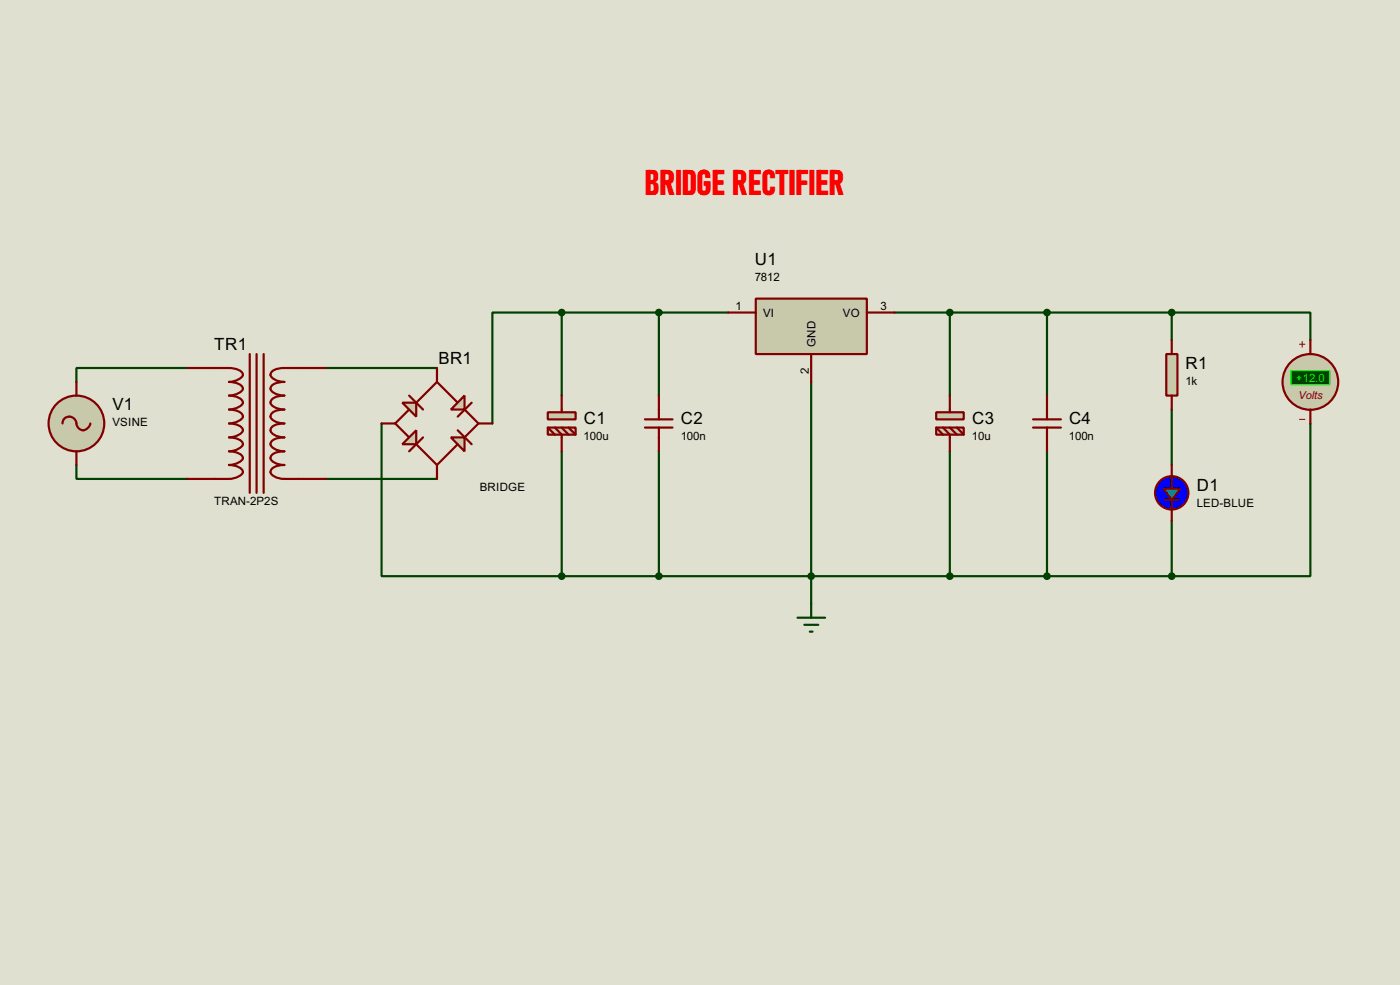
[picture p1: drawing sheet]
<svg xmlns="http://www.w3.org/2000/svg" width="256mm" height="180mm" viewBox="0 0 256 180" stroke-linecap="round" stroke-linejoin="round" font-family="sans-serif">
<path d="M0 0h256.5v180.3h-256.5z" fill="#e0e0d0"/>
<g fill="none" stroke="#004000" stroke-width=".4">
<path d="M102.9 57.2h-12.7v20.3M102.9 57.2h30.5M102.9 57.2v15.2M120.7 57.2v15.2M163.9 57.2h50.8M174 57.2v15.2M191.8 57.2v15.2M214.7 57.2h25.4v5.1M214.7 57.2v5.1M34.3 67.4h-20.3v2.5M59.7 67.4h20.4M69.9 77.5v28h33"/>
<path d="M148.6 69.9v40.6M214.7 75v10.1M240.1 77.5v28h-25.4M14 85.1v2.6h20.3M59.7 87.7h20.4M102.9 82.6v22.9M120.7 82.6v22.9M174 82.6v22.9M191.8 82.6v22.9M214.7 95.3v10.2M102.9 105.5h111.8"/>
</g>
<circle cx="14" cy="77.5" r="5.1" fill="#c8c8aa" stroke="#800000" stroke-width=".4"/>
<path d="M11.5 77.5a1.32 1.32 0 0 1 1.4-1.2 1.32 1.32 0 0 1 1.2 1.5 1.27 1.27 0 0 0 1.3 .9 1.27 1.27 0 0 0 1.2-1.2M14 69.9v2.5M34.3 67.4h7.7a3.3 3.3 0 0 1 2.4 .8 .89 .89 0 0 1-.7 1.2l-1.1 .4-.6 .1a3.3 3.3 0 0 1 2.4 .9l.1 .4a2.75 2.75 0 0 1-2.5 1.2 2.37 2.37 0 0 1 2.5 1.3 2.75 2.75 0 0 1-2.5 1.3 3.2 3.2 0 0 1 2.4 .9l.1 .4a2.75 2.75 0 0 1-2.5 1.2 3.3 3.3 0 0 1 2.4 .9 .9 .9 0 0 1-.7 1.2l-1.1 .4-.6 .1a3.3 3.3 0 0 1 2.4 .8 .89 .89 0 0 1-.7 1.2l-1.1 .4-.6 .1a3.3 3.3 0 0 1 2.4 .9l.1 .4a2.75 2.75 0 0 1-2.5 1.2 2.37 2.37 0 0 1 2.5 1.3 2.75 2.75 0 0 1-2.5 1.3h-7.7M45.8 64.8v25.4M47 64.8v25.4M48.3 64.8v25.4M59.7 67.4h-7.6a2.96 2.96 0 0 0-2.5 .8 .91 .91 0 0 0 .7 1.2l1.1 .4 .7 .1a2.96 2.96 0 0 0-2.5 .9 .88 .88 0 0 0 .7 1.2l1.1 .3 .7 .1a2.92 2.92 0 0 0-2.5 .9 .88 .88 0 0 0 .7 1.2l1.1 .4 .7 .1a2.89 2.89 0 0 0-2.5 .9 .89 .89 0 0 0 .7 1.2l1.1 .3 .7 .1a2.96 2.96 0 0 0-2.5 .9 .92 .92 0 0 0 .7 1.2l1.1 .4 .7 .1a2.96 2.96 0 0 0-2.5 .8 .91 .91 0 0 0 .7 1.2l1.1 .4 .7 .1a2.96 2.96 0 0 0-2.5 .9 .88 .88 0 0 0 .7 1.2l1.1 .3 .7 .1a2.92 2.92 0 0 0-2.5 .9 .88 .88 0 0 0 .7 1.2l1.1 .4 .7 .1h7.6M14 82.6v2.5" fill="none" stroke="#800000" stroke-width=".4"/>
<g fill="#c8c8aa" stroke="#800000" stroke-width=".4">
<path d="M100.4 75.5h5.1v1.3h-5.1z"/>
<path d="M100.4 78.3h5.1v1.3h-5.1z"/>
</g>
<path d="M100.4 78.3l1.3 1.3M101.7 78.3l1.2 1.3v3M102.9 72.4v3.1M102.9 78.3l1.3 1.3M104.2 78.3l1.3 1.3M118.2 78.3h5M118.2 76.8h5M120.7 72.4v4.4M120.7 78.3v4.3" fill="none" stroke="#800000" stroke-width=".4"/>
<path d="M138.5 54.7h20.3v10.1h-20.3z" fill="#c8c8aa" stroke="#800000" stroke-width=".4"/>
<path d="M133.4 57.2h5.1M158.8 57.2h5.1M148.6 64.8v5.1" fill="none" stroke="#800000" stroke-width=".4"/>
<g fill="#c8c8aa" stroke="#800000" stroke-width=".4">
<path d="M171.5 75.5h5.1v1.3h-5.1z"/>
<path d="M171.5 78.3h5.1v1.3h-5.1z"/>
</g>
<path d="M171.5 78.3l1.3 1.3M172.8 78.3l1.2 1.3v3M174 72.4v3.1M174 78.3l1.3 1.3M175.3 78.3l1.3 1.3M189.3 78.3h5.1M189.3 76.8h5.1M191.8 72.4v4.4M191.8 78.3v4.3" fill="none" stroke="#800000" stroke-width=".4"/>
<circle cx="214.6" cy="90.2" r="3.1" fill="#00f" stroke="#800000" stroke-width=".4"/>
<path d="M213.4 91.5h2.6M214.7 87.2v2.3M214.7 91.5v1.8" fill="none" stroke="#800000" stroke-width=".4"/>
<path d="M213.2 89.5h3l-1.5 2z" fill="#158aff" stroke="#800000" stroke-width=".4"/>
<path d="M214.7 85.1v2.6M214.7 92.8v2.5" fill="none" stroke="#800000" stroke-width=".4"/>
<path d="M213.7 64.8h2v7.6h-2z" fill="#c8c8aa" stroke="#800000" stroke-width=".4"/>
<path d="M214.7 62.3v2.5M214.7 72.4v2.6" fill="none" stroke="#800000" stroke-width=".4"/>
<circle cx="240" cy="69.9" r="5.1" fill="#c8c8aa" stroke="#800000" stroke-width=".4"/>
<path d="M238.1 63h1M238.1 76.8h1M238.6 62.5v1.1" fill="none" stroke="#800000" stroke-width=".18"/>
<path d="M236.5 67.9h7.1v2.5h-7.1z" fill="#004000" stroke="#0f0" stroke-width=".2"/>
<path d="M240.1 62.3v2.5M240.1 75v2.5" fill="none" stroke="#800000" stroke-width=".4"/>
<path d="M146.1 113.1h5.1M147.4 114.4h2.5M148.4 115.6h.5M148.6 110.5v2.6" fill="none" stroke="#004000" stroke-width=".4"/>
<path d="M82.6 80.1h2.5v2.5z" fill="#c8c8aa" stroke="#800000" stroke-width=".4"/>
<path d="M75 72.4l2.5 2.6M75 75l-2.6 2.5 2.6 2.6M76.3 73.7l3.8-3.8 3.8 3.8M83.9 78.8l2.5 2.5M85.1 75l2.6 2.5-2.6 2.6M86.4 73.7l-2.5 2.6M76.3 81.3l3.8 3.8 3.8-3.8M77.5 80.1l-2.5 2.5" fill="none" stroke="#800000" stroke-width=".4"/>
<g fill="#c8c8aa" stroke="#800000" stroke-width=".4">
<path d="M85.1 72.4v2.6h-2.5z"/>
<path d="M73.7 73.7h2.6v2.6z"/>
<path d="M73.7 81.3l2.6-2.5v2.5z"/>
</g>
<path d="M69.9 77.5h2.5M80.1 67.4v2.5M87.7 77.5h2.5M80.1 85.1v2.6" fill="none" stroke="#800000" stroke-width=".4"/>
<g fill="#004000" stroke="#004000" stroke-width=".4">
<circle cx="214.6" cy="105.5" r=".5"/>
<circle cx="148.6" cy="105.5" r=".5"/>
<circle cx="120.7" cy="57.2" r=".5"/>
<circle cx="102.9" cy="57.2" r=".5"/>
<circle cx="102.9" cy="105.5" r=".5"/>
<circle cx="120.7" cy="105.5" r=".5"/>
<circle cx="174" cy="105.5" r=".5"/>
<circle cx="174" cy="57.2" r=".5"/>
<circle cx="214.6" cy="57.2" r=".5"/>
<circle cx="191.8" cy="105.5" r=".5"/>
<circle cx="191.8" cy="57.2" r=".5"/>
</g>
<text font-size="7.8" fill="#f00" x="118.1" y="35.8">BRIDGE RECTIFIER</text>
<g font-size="3.5">
<text x="138.3" y="48.5">U1</text>
<text x="39.3" y="64">TR1</text>
<text x="80.3" y="66.6">BR1</text>
<text x="217.2" y="67.5">R1</text>
<text x="20.6" y="75.1">V1</text>
<text x="107" y="77.6">C1</text>
<text x="124.8" y="77.6">C2</text>
<text x="178.1" y="77.6">C3</text>
<text x="195.9" y="77.6">C4</text>
<text x="219.3" y="89.9">D1</text>
</g>
<g font-size="2.4">
<text x="138.3" y="51.4">7812</text>
<text x="134.8" y="56.8">1</text>
<text x="139.8" y="58">VI</text>
<text x="154.4" y="58">VO</text>
<text x="161.3" y="56.8">3</text>
<text x="149.4" y="63.5" transform="rotate(-90 149.4 63.5)">GND</text>
<text x="148.2" y="68.5" transform="rotate(-90 148.2 68.5)">2</text>
<text x="217.2" y="70.4">1k</text>
<text x="20.6" y="78.1">VSINE</text>
<text x="106.9" y="80.6">100u</text>
<text x="124.7" y="80.6">100n</text>
<text x="178.1" y="80.6">10u</text>
<text x="195.8" y="80.6">100n</text>
<text x="87.9" y="89.9">BRIDGE</text>
<text x="39.2" y="92.4">TRAN-2P2S</text>
<text x="219.2" y="92.8">LED-BLUE</text>
</g>
<text font-size="2.4" fill="#0f0" x="237.4" y="69.9">+12.0</text>
<text font-size="2.3" fill="#800000" x="237.9" y="73">Volts</text>
</svg>
